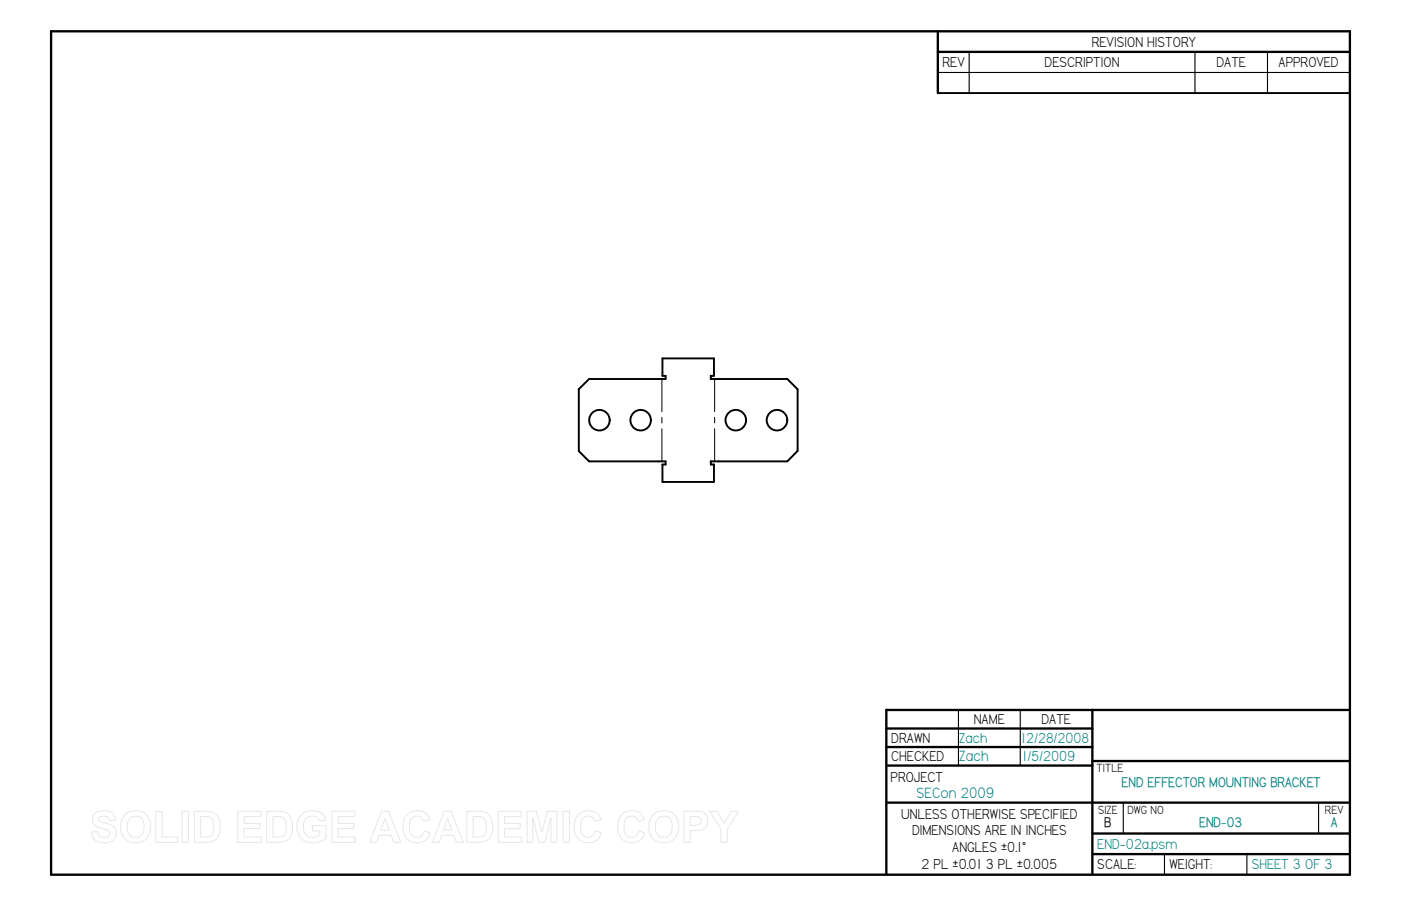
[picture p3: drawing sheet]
<svg xmlns="http://www.w3.org/2000/svg" width="432mm" height="279mm" viewBox="0 0 432 279" stroke-linecap="round" stroke-linejoin="round" font-family="sans-serif">
<g fill="none" stroke="#000" stroke-width=".72">
<path d="M15.7 9.7l400.4-.1v260.1h-400.4zM289.1 9.7v19M289.1 16h127M273.2 218.9v50.8M273.2 218.9h142.9M336.7 218.9v50.8M273.2 224.7h63.5M273.2 230.4h63.5M273.2 236.1h63.5M336.7 234.7h79.4M273.2 247.5h142.9M336.7 257h79.4"/>
<path d="M336.7 263.4h79.4"/>
</g>
<path d="M298.7 16v12.7M368.3 16v12.7M390.7 16v12.7M289.1 22.4h127M295.4 218.9v17.2M314.5 218.9v17.2M346.2 247.6v9.4M406.4 247.6v9.4M358.9 263.4v6.3M384.3 263.4v6.3" fill="none" stroke="#000" stroke-width=".34"/>
<g fill="none" stroke="#000" stroke-width=".59">
<path d="M289.1 28.7h127M204.1 110.5h15.9M204.1 115.9h1v1h-23.5l-3.2 3.2v19l3.2 3.2h23.5v1h-1M204.2 110.5v5.4M220 110.5v5.4h-.9v1h23.6M242.6 116.8l3.2 3.3v19l-3.1 3.2h-23.6M219.1 142.2v1.1l.9-.1v5.4h-15.8v-5.3"/>
<circle cx="184.7" cy="129.6" r="3.2"/>
<circle cx="197.4" cy="129.6" r="3.2"/>
<circle cx="226.8" cy="129.6" r="3.2"/>
<circle cx="239.5" cy="129.6" r="3.2"/>
</g>
<path d="M204 116.8v10.2M220.3 116.9v10M204 128.7v1.8M204 132.2v10.1M220.3 128.7v1.7M220.3 132.2v10.1" fill="none" stroke="#000" stroke-width=".31"/>
<g fill="none" stroke="#e6e6e6" stroke-width=".31">
<path d="M29.1 251a4.6 4.6 0 0 1 6 .2l.6 1.8-2 .1a1.81 1.81 0 0 0-1.5-1.5 1.81 1.81 0 0 0-1.8 1 2 2 0 0 0 2 1.2 3.6 3.6 0 0 1 3.5 2.7 3.1 3.1 0 0 1-3.8 3.4 3.4 3.4 0 0 1-3.9-3.3l1.8-.1a2.1 2.1 0 0 0 1.8 1.8 2.1 2.1 0 0 0 2.2-1.3 1.81 1.81 0 0 0-1.9-1.3 3.5 3.5 0 0 1-3.6-3l.2-1.1zM38.5 251.2a4.8 4.8 0 0 1 5.8-.5 4.8 4.8 0 0 1 2.1 5.4 4.7 4.7 0 0 1-5.5 3.8 4.7 4.7 0 0 1-3.7-5.6l.4-1.7zM39.9 252.5a2.56 2.56 0 0 1 2.8-.7 2.56 2.56 0 0 1 1.7 2.4 3.1 3.1 0 0 1-2 4 2.71 2.71 0 0 1-3.2-3.3 3.5 3.5 0 0 1 .7-2.4zM48 250.3h2v7.8h4.8v1.7h-6.8zM56.1 250.2h2v9.6h-2zM59.9 250.2h4.1a3.8 3.8 0 0 1 3.9 4.2 4.4 4.4 0 0 1-3 5.2l-5 .2zM61.8 251.8h1.9a2.51 2.51 0 0 1 2.2 3.2 3.2 3.2 0 0 1-1 2.9l-3.1 .2zM73.3 250.2h7.1v1.6h-5.2v2.1h4.9v1.6h-4.9v2.6h5.4v1.7h-7.3zM82.2 250.2h4.1a3.8 3.8 0 0 1 3.9 4.2 4.4 4.4 0 0 1-3 5.2l-5 .2zM84.2 251.8h1.8a2.51 2.51 0 0 1 2.2 3.2 3.2 3.2 0 0 1-1 2.9l-3 .2zM92.9 251.2a5.1 5.1 0 0 1 6.7 0l.8 1.7-1.9 .3a2.65 2.65 0 0 0-3.2-1.4 2.65 2.65 0 0 0-1.8 3 2.95 2.95 0 0 0 1.6 3.2 2.95 2.95 0 0 0 3.5-.6v-1.2h-2.3v-1.6h4.2v3.8a5.8 5.8 0 0 1-8.1-.4 5.5 5.5 0 0 1 .5-6.8zM102.3 250.2h7.1v1.6h-5.2v2.1h4.9v1.6h-4.9v2.6h5.4v1.7h-7.3z"/>
<path d="M117.6 250.2h2.1l3.8 9.6h-2.1l-.8-2.2h-3.8l-.8 2.2h-2zM118.7 252.4l1.3 3.6h-2.6zM125.4 251.3a4.1 4.1 0 0 1 7.1 1.5l-1.9 .5a2.22 2.22 0 0 0-2.6-1.6 2.22 2.22 0 0 0-1.8 2.4v.8a2.6 2.6 0 0 0 2.7 3.3l1.3-.7 .6-1.3 1.8 .6a4.3 4.3 0 0 1-5 3 4.3 4.3 0 0 1-3.4-4.7 5 5 0 0 1 1.2-3.8zM136.9 250.2h2.1l3.8 9.6h-2.1l-.8-2.2h-3.8l-.8 2.2h-2zM138 252.4l1.3 3.6h-2.6zM143.9 250.2h4.1a3.8 3.8 0 0 1 3.8 4.2 4.4 4.4 0 0 1-3 5.2l-4.9 .2zM145.8 251.8h1.9a2.51 2.51 0 0 1 2.2 3.2 3.2 3.2 0 0 1-1.1 2.9l-3 .2zM153.5 250.2h7.2v1.6h-5.2v2.1h4.8v1.6h-4.8v2.6h5.3v1.7h-7.3zM162.4 250.2h2.9l1.7 6.5 1.7-6.5h2.9v9.6h-1.8v-7.6l-1.9 7.6h-1.8l-1.9-7.6v7.6h-1.8zM173.6 250.2h1.9v9.6h-1.9zM178.2 251.3a4.1 4.1 0 0 1 7.1 1.5l-2 .5a2.22 2.22 0 0 0-2.5-1.6 2.22 2.22 0 0 0-1.8 2.4l-.1 .8a2.6 2.6 0 0 0 2.8 3.3l1.3-.7 .5-1.3 1.8 .6a4.3 4.3 0 0 1-5 3 4.3 4.3 0 0 1-3.3-4.7 5 5 0 0 1 1.2-3.8zM191.6 251.3a4.1 4.1 0 0 1 7 1.5l-1.9 .5a2.22 2.22 0 0 0-2.5-1.6 2.22 2.22 0 0 0-1.8 2.4l-.1 .8a2.6 2.6 0 0 0 2.8 3.3l1.2-.7 .6-1.3 1.8 .6a4.3 4.3 0 0 1-5 3 4.3 4.3 0 0 1-3.4-4.7 5 5 0 0 1 1.3-3.8z"/>
<path d="M201.3 251.2a4.8 4.8 0 0 1 5.7-.5 4.8 4.8 0 0 1 2.1 5.4 4.7 4.7 0 0 1-5.5 3.8 4.7 4.7 0 0 1-3.6-5.6l.4-1.7zM202.7 252.5a2.56 2.56 0 0 1 2.8-.7 2.56 2.56 0 0 1 1.6 2.4 3.1 3.1 0 0 1-2 4 2.71 2.71 0 0 1-3.1-3.3 3.5 3.5 0 0 1 .7-2.4zM210.8 250.2h4.5a2.99 2.99 0 0 1 2.8 3.4 2.99 2.99 0 0 1-3.5 2.5l-1.9 .1v3.6h-1.9zM212.7 251.8h2.1a1.39 1.39 0 0 1 1.3 1.7 1.39 1.39 0 0 1-1.8 1l-1.6 .1zM218.7 250.2h2.3l2.2 3.7 2.2-3.7h2.2l-3.4 5.5v4.1h-2v-4.1z"/>
</g>
<g font-size="5.2" fill="#008080">
<text x="295.7" y="234.7">Zach</text>
<text x="282.5" y="246.1">SECon 2009</text>
</g>
<g font-size="5">
<text x="336.5" y="14.4">REVISION HISTORY</text>
<text x="290.4" y="20.7">REV</text>
<text x="321.9" y="20.7">DESCRIPTION</text>
<text x="374.9" y="20.7">DATE</text>
<text x="394.1" y="20.7">APPROVED</text>
<text x="300.1" y="223.4">NAME</text>
<text x="321" y="223.4">DATE</text>
<text x="274.7" y="229.1">DRAWN</text>
<text x="274.7" y="234.8">CHECKED</text>
<text x="274.5" y="241.2">PROJECT</text>
<text x="277.7" y="252.6">UNLESS OTHERWISE SPECIFIED</text>
<text x="281.1" y="257.6">DIMENSIONS ARE IN INCHES</text>
<text x="293.5" y="262.8">ANGLES ±0.1°</text>
<text x="284" y="267.8">2 PL ±0.01 3 PL ±0.005</text>
<text x="338.2" y="268.1">SCALE:</text>
<text x="360.4" y="268.1">WEIGHT:</text>
</g>
<g font-size="5" fill="#008080">
<text x="295.7" y="229">Zach</text>
<text x="314.7" y="229.1">12/28/2008</text>
<text x="315.2" y="234.7">1/5/2009</text>
<text x="338.2" y="261.7">END-02a.psm</text>
<text x="385.8" y="268.1">SHEET 3 OF 3</text>
</g>
<g font-size="4.8" fill="#008080">
<text x="345.7" y="242.7">END EFFECTOR MOUNTING BRACKET</text>
<text x="369.6" y="255.1">END-03</text>
<text x="410.2" y="255.1">A</text>
</g>
<text font-size="4.8" x="340.3" y="255.1">B</text>
<g font-size="4.1">
<text x="337.9" y="238.1">TITLE</text>
<text x="338.4" y="251">SIZE</text>
<text x="347.5" y="251">DWG NO</text>
<text x="408.3" y="251">REV</text>
</g>
</svg>
